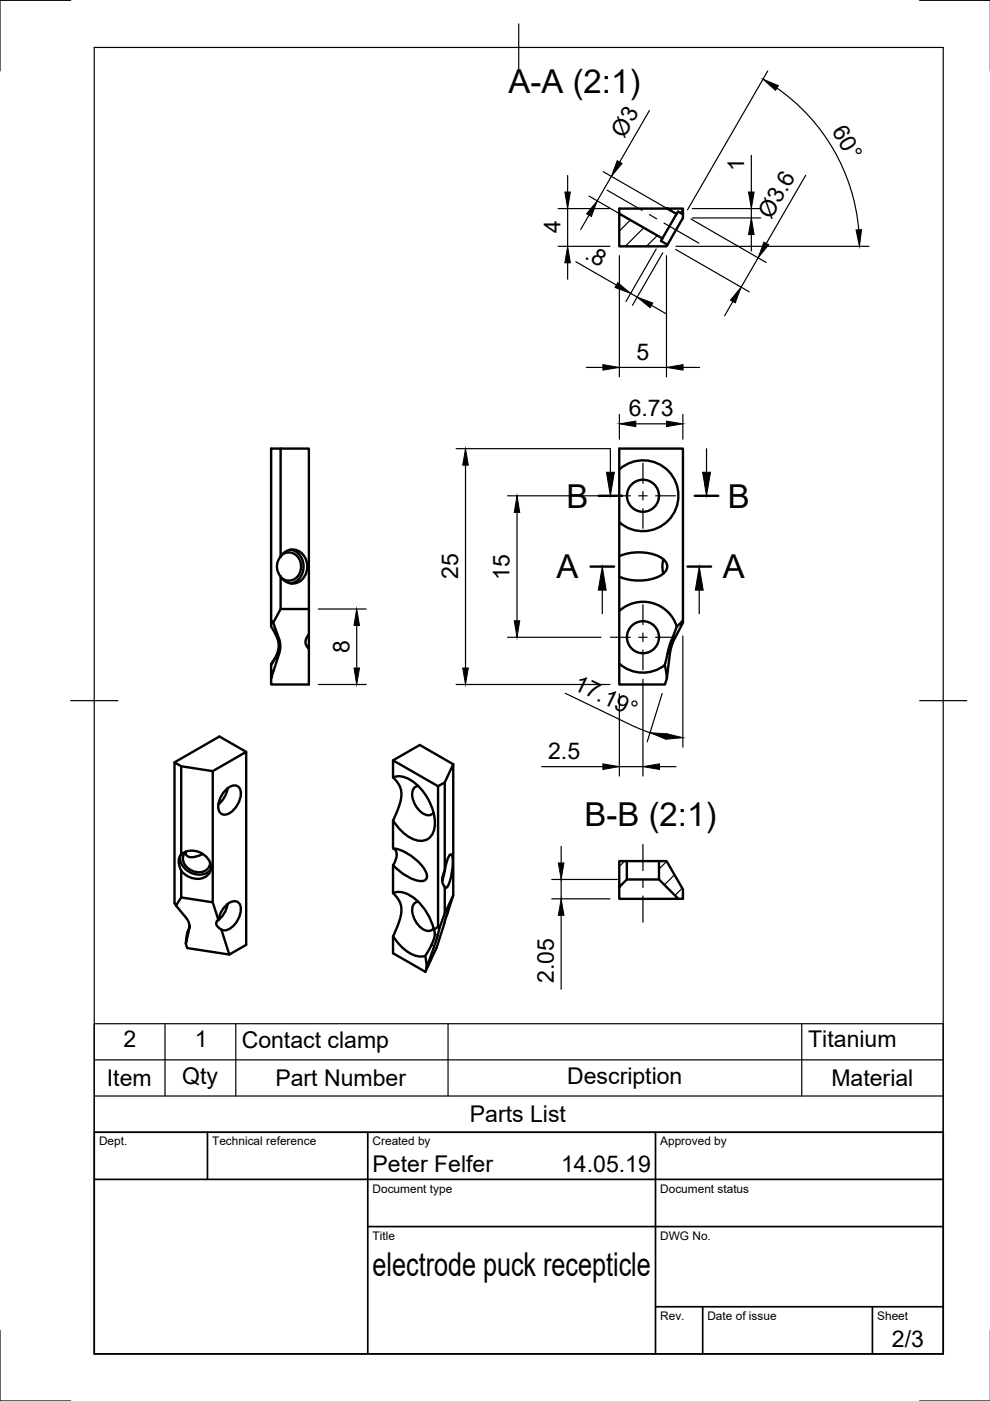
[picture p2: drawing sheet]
<svg xmlns="http://www.w3.org/2000/svg" width="210mm" height="297mm" viewBox="0 0 210 297" stroke-linecap="round" stroke-linejoin="round" font-family="sans-serif">
<!-- layer: Visible -->
<g fill="none" stroke="#000" stroke-width=".51">
<path d="M131.3 45.3l9.1 5.3-.3 .5 1.4 .8-.2 .3h-10zM141.5 44.2h3.3v1.3l-1.1-.7-.3 .6zM141.5 44.2h-10.2v1.1M143.4 45.4l-3 5.2M144.8 45.5a2.58 2.58 0 0 1-.8 2.1l-2.5 4.3M59.5 95.1h6v34h-6M131.3 99.5v11.2M131.3 99.5v-4.4h13.5v36.5M131.3 99.5a7.5 7.5 0 0 1 10.4 .4 7.5 7.5 0 0 1 0 10.4 7.5 7.5 0 0 1-10.4 .4M59.5 118v-22.9h-2v36.5M59.8 117.6a2.56 2.56 0 0 1 2.7-.1 2.56 2.56 0 0 1 1.3 2.3 2.65 2.65 0 0 1-1.1 2.8 2.65 2.65 0 0 1-2.9 0M59.9 117.5a3 3 0 0 1 3.2-.8 3 3 0 0 1 2 2.8 3.3 3.3 0 0 1-.9 3.3 3.3 3.3 0 0 1-3.4 .6 3.7 3.7 0 0 1-.9-5.9z"/>
<path d="M61.6 116.5a3.7 3.7 0 0 1 2.8 3.6 3.7 3.7 0 0 1-2.8 3.6M131.3 110.7v30M131.3 117.9a10.3 10.3 0 0 1 9.2 .6 1.86 1.86 0 0 1 0 3.2 10.3 10.3 0 0 1-9.2 .6M140.6 118.6l-.2 1.5 .2 1.5M57.5 131.6l.4 .4 1.3 3.5 .2 1.4-.1 1.5-1.8 5.4v-1a3.5 3.5 0 0 1 .8-3.1l.5-1.3 .3-1.4-.2-1.4-.6-1.4a3 3 0 0 1-.8-2.6zM58.3 139.6l-.8 1.1v.3M59.5 122.2v6.9l-1.6 2.9M65.5 137.5v-3a1.97 1.97 0 0 0 0 3v7.6h-8v-1.3M65.5 129.1v5.4M131.3 129.5a7.5 7.5 0 0 1 12.2 3.3M52.2 159.4l-7.1 4.1M131.3 140.7v4.4h9.7l.4-1.3"/>
<path d="M131.3 140.7a7.5 7.5 0 0 0 9.7 .3M140.9 141l1-3.8 1-2.7a4.7 4.7 0 0 1 1.9-2.9v.4l-1.8 3.5-.7 1.6-.3 1.5-.6 5.2M140.9 141l.5 2.8M37 161.6l1.4 .9v18.7M38.4 162.5l6.7 1M45.1 163.5v27.8l-6.7-1M47.6 167.7a2.21 2.21 0 0 1 2.9-.9 3.1 3.1 0 0 1 0 3.5 4 4 0 0 1-2.9 2.4 1.67 1.67 0 0 1-1.3-2.4 5.6 5.6 0 0 1 1.3-2.6zM48.3 167.1l-.6 1.7-.6 1-.8 .8M83.3 161.2l5.7-3.2 7.1 4M83.3 179.9a1.86 1.86 0 0 1 .5 2.6l-.5 .9M83.4 164.8a4.5 4.5 0 0 1 4.5 1.2 11.4 11.4 0 0 1 4.3 9.4 2.98 2.98 0 0 1-4.3 2.6 9.6 9.6 0 0 1-4.5-4M88.7 166.6a1.65 1.65 0 0 0-1.3 2.2 4.7 4.7 0 0 0 3.4 4.1l.8-.3 .3-.3"/>
<path d="M94.3 165.9l-1.4 .8M94.3 165.9v18.7M96.1 162v27.8l-1.8 3.9M96.1 162l-1.8 3.9M38.2 181.4a3.9 3.9 0 0 0 5 3.9l1.1-.5 .4-.4M38.4 184.6v5.7l-1.1 1.7M38.4 181.2a4 4 0 0 1 6.3 2.7 2.73 2.73 0 0 1-3.6 2.4 4.5 4.5 0 0 1-2.7-1.7M38.4 181.2a2.87 2.87 0 0 0 0 3.4M39.4 180.6a1.04 1.04 0 0 0 1.2 1.1l1.5-.3 .9-.3M39.4 180.6a2.36 2.36 0 0 0 .7 3.7 2.83 2.83 0 0 0 4.4-.8l.1-.5M40.2 196.4l-.5 1.2-.3 2.5 .8-3.4-.2-1.1-.5-1-2.5-3.1v-29.9l9.5-5.4 5.7 3.2v40.9l-3.6 2.1-1.7-5.3M45.1 191.3l1.2 3.7"/>
<path d="M47.7 192.2a2.33 2.33 0 0 1 2.7-.9 3.2 3.2 0 0 1-.1 4 3.4 3.4 0 0 1-2.9 1.9 1.5 1.5 0 0 1-1.4-1.9l.3-.3 .6-1.7zM48.3 191.6l-.4 1.3-.6 1.1-1.3 1.3M83.3 183.4v6l1.4 1.6 .4 1.7-.3 2.2-1.5 3.6v3.6l6.9 3.9 2.4-5.1 3.5-11.1M83.4 198.5a8.5 8.5 0 0 0 5.5 4.3l1.3-.1M83.4 183.4a10 10 0 0 0 5.9 3.4 1.07 1.07 0 0 0 1.2-1.5 9.9 9.9 0 0 0-7.2-5.4v-5.9l1.4-3.2 .4-2.2v-.9l-.3-.9-.5-1-1-1v-3.6l9.6 5.5v29.8M83.4 189.3a4.8 4.8 0 0 1 4.9 1.5 12.4 12.4 0 0 1 3.7 6.2M88.7 191.2a1.65 1.65 0 0 0-1.3 2.2 4.7 4.7 0 0 0 3.4 4l.8-.3 .3-.3M91.9 197l.5-.2a.43 .43 0 0 1 .4-.3 .43 .43 0 0 1 .4 .2l-.7 2.8-2 5.6-.2-1.6a1.62 1.62 0 0 1 .5-1.8l1.3-3 .1-1zM94 185.3l-.2 .8M94.3 184.7l-.5 2.1M94.3 184.6l.7-2.6 .6-.9a1.45 1.45 0 0 1 .4 1.6 10.8 10.8 0 0 1-1.3 5.5h-.2l-.2-.2M94.3 184.6a2.87 2.87 0 0 0 0 3.4v5.7l-1.1 3"/>
<path d="M131.3 182.6h1.6v3.9l-1.6 1.6zM132.9 186.5h6.8M132.9 182.6h6.8M139.7 186.5v-3.9h1.6l3.5 6v2h-1M139.7 186.5l4.1 4.1h-12.5v-2.5M39.4 200.1l.3 .9 8.9 1.4M90.5 205.1l-.3 .9"/>
<circle cx="136.3" cy="105.1" r="3.4"/>
<circle cx="136.3" cy="135.1" r="3.4"/>
</g>
<!-- layer: Visible Narrow -->
<path d="M40.2 196.4l-.1 .5M92.2 198.1l.6 .1M91.4 200.4l.7 .2" fill="none" stroke="#000" stroke-width=".25"/>
<!-- layer: TitleBlock -->
<path d="M20 240.1h180v46.9h-180zM20 250h180M44 240.1v9.9M78 240.1v46.9M139 240.1v46.9M78 260.1h122M139 277.1h61M149 277.1v9.9M185 277.1v9.9" fill="none" stroke="#000" stroke-width=".36"/>
<!-- layer: Border -->
<path d="M15 .1h-15v15M20 10.1h180v276.9h-180zM110 5.1v10M195 .1h15M15 148.6h10M195 148.6h10M0 282.1v14.9h15M195 297h15" fill="none" stroke="#000" stroke-width=".25"/>
<!-- layer: Parts Lists -->
<path d="M20 217.1h180v23h-180zM35 217.1v15.3M50 217.1v15.3M95 217.1v15.3M170 217.1v15.3M20 232.4h180M20 224.7h180" fill="none" stroke="#000" stroke-width=".25"/>
<!-- layer: Hatching -->
<path d="M133.7 46.6l-2.4 2.4M136.5 48.3l-3.9 3.9M139.4 49.9l-2.3 2.3M144.8 44.5l-.6 .6M132.4 182.6l-1.1 1.1M141.4 182.6l-1.7 1.7M143 185.5l-2.1 2.1M144.6 188.3l-1.5 1.6" fill="none" stroke="#000" stroke-width=".25"/>
<!-- layer: Section Lines -->
<path d="M126.9 105.1h5M147.3 105.1h5M125.2 120.1h5M145.8 120.1h5" fill="none" stroke="#000" stroke-width=".51"/>
<path d="M129.4 95.1v5M149.8 95.1v5M127.7 125.1v5M148.3 125.1v5" fill="none" stroke="#000" stroke-width=".25"/>
<path d="M128.6 100.1h1.7l-.9 5zM149 100.1h1.6l-.8 5zM127.7 120.1l.8 5h-1.6zM148.3 120.1l.8 5h-1.7z" fill="#000" stroke="#000" stroke-width=".21"/>
<!-- layer: Smart Centers -->
<g fill="none" stroke="#000" stroke-width=".25">
<path d="M128.7 40.3l7.4 4.3M137.7 45.5l1.5 .9M140.8 47.3l7.4 4.2M136.3 98.2v4.3M129.4 105.1h4.2M135.4 105.1h1.8M136.3 104.2v1.8M136.3 107.8v4.2M139 105.1h4.2M129.4 135.1h4.2M135.4 135.1h1.8M136.3 128.2v4.2"/>
<path d="M136.3 134.2v1.8M136.3 137.8v4.2M139 135.1h4.2M136.3 179.1v5.5M136.3 186.4v1.8M136.3 190v5.5"/>
</g>
<!-- layer: FD_Dimensions -->
<g fill="none" stroke="#000" stroke-width=".25">
<path d="M162.8 15.1l-17 29.4M164.7 18.7a40.9 40.9 0 0 1 17.4 30M120.4 37.2v3.5M127.9 36.4l13.8 8M129.6 37.4l-3 5.2M137.7 23.4l-6.3 11M159.3 32.9v7.8M170.8 37.2l-8.3 14.4M118.3 44.2h11M118.3 52.2h11M120.4 44.2v8M120.4 55.7v3.5"/>
<path d="M122.1 55.5l8.6 4.9M124.9 45.6l-1.8 3M124.9 41.6l13.8 8M131.3 54.2v25.7M139.1 52.8l-6.4 11.1M140.5 53.6l-6.4 11.1M141.3 54.2v25.7M143.3 52.9l15.6 9M143.3 52.2h40.9M146.5 46.4l16 9.3M146.8 46.2h14.5M146.8 44.2h14.5"/>
<path d="M159.3 44.2v2M159.3 49.7v3.5M160.7 54.7l-3.6 6.2M124.3 77.9h3.5M131.3 77.9h10M133.7 62.2l1.4 .8M138.1 64.7l3.1 1.8M144.8 77.9h3.5M155.4 63.9l-1.8 3.1M96.7 95.1h32.6M98.7 98.6v43M131.3 87.9v5.2"/>
<path d="M134.8 89.9h6.5M144.8 87.9v5.2M107.6 105.1h19.8M109.6 108.6v23M67.5 129.1h10.1M75.6 132.6v9M107.6 135.1h19.8M144.8 134.9v23.5M67.5 145.1h10.1M96.7 145.1h32.6M119.8 147l14.8 7.1M131.3 147.1v17.4"/>
<path d="M134.6 154.1l3.2 1.2M136.3 144v20.5M140.4 147l-3.2 10.3M141.2 156.1h.1M114.9 162.5h12.9M119 179.5v3.5M131.3 162.5h5M139.8 162.5h3.5M117 186.5h13.9M117 190.6h12.3M119 186.5v4.1M119 194.1v15.6"/>
</g>
<g fill="#000" stroke="#000" stroke-width=".21">
<path d="M161.8 16.8l3.2 1.4-.6 1zM130.9 34.1l1 .6-2.3 2.7zM119.8 40.7h1.1l-.5 3.5zM120.4 52.2l.5 3.5h-1.1zM126.6 42.6l-1.2 3.3-1-.6zM131 59.9l2.7 2.3-3.3-1.3zM159.3 46.2l.6 3.5h-1.2zM158.7 40.7h1.2l-.6 3.5zM162 51.3l1 .6-2.3 2.8zM181.5 48.8l1.2-.1-.5 3.5zM127.8 77.3l3.5 .6-3.5 .6zM135.1 63l3.3 1.2-.6 1z"/>
<path d="M141.3 77.9l3.5-.6v1.2zM157.1 60.9l-1.2 3.3-1-.6zM98.7 95.1l.6 3.5h-1.2zM131.3 89.9l3.5-.6v1.2zM141.3 89.3l3.5 .6-3.5 .6zM109.6 105.1l.6 3.5h-1.2zM75.6 129.1l.6 3.5h-1.1zM109 131.6h1.2l-.6 3.5zM75.1 141.6h1.1l-.6 3.5zM98.1 141.6h1.2l-.6 3.5zM137.8 155.3l3.6 .3-.3 1.1zM141.3 155.6l3.5 .8-3.6 .3z"/>
<path d="M127.8 162l3.5 .5-3.5 .6zM136.3 162.5l3.5-.5v1.1zM118.4 183h1.2l-.6 3.5zM119 190.6l.6 3.5h-1.2z"/>
</g>
<g font-size="7">
<text x="107.8" y="19.8">A-A (2:1)</text>
<text x="120.1" y="107.6">B</text>
<text x="154.3" y="107.6">B</text>
<text x="118" y="122.6">A</text>
<text x="153.3" y="122.6">A</text>
<text x="124" y="175.1">B-B (2:1)</text>
<text x="79" y="270.6">electrode puck recepticle</text>
</g>
<g font-size="4.9">
<text x="132.4" y="29.4" transform="rotate(-60 132.4 29.4)">Ø3</text>
<text x="176.3" y="27.8" transform="rotate(60 176.3 27.8)">60°</text>
<text x="157.8" y="36.2" transform="rotate(-90 157.8 36.2)">1</text>
<text x="163.5" y="46.6" transform="rotate(-60 163.5 46.6)">Ø3.6</text>
<text x="118.9" y="49.5" transform="rotate(-90 118.9 49.5)">4</text>
<text x="123.8" y="54.7" transform="rotate(30 123.8 54.7)">.8</text>
<text x="135" y="76.3">5</text>
<text x="133.3" y="88.3">6.73</text>
<text x="97.1" y="122.8" transform="rotate(-90 97.1 122.8)">25</text>
<text x="108.1" y="123" transform="rotate(-90 108.1 123)">15</text>
<text x="74.1" y="138.5" transform="rotate(-90 74.1 138.5)">8</text>
<text x="121.4" y="146" transform="rotate(26 121.4 146)">17.19°</text>
<text x="116.2" y="161">2.5</text>
<text x="117.4" y="208.4" transform="rotate(-90 117.4 208.4)">2.05</text>
<text x="26.2" y="222.1">2</text>
<text x="41.3" y="222.1">1</text>
<text x="51.2" y="222.1">Contact clamp</text>
<text x="171.4" y="222">Titanium</text>
<text x="22.7" y="230.3">Item</text>
<text x="38.6" y="229.8">Qty</text>
<text x="58.4" y="230.3">Part Number</text>
<text x="120.2" y="229.8">Description</text>
<text x="176.3" y="230.3">Material</text>
<text x="99.6" y="237.9">Parts List</text>
<text x="79" y="248.5">Peter Felfer</text>
<text x="119" y="248.5">14.05.19</text>
<text x="189.1" y="285.7">2/3</text>
</g>
<g font-size="2.5">
<text x="21" y="242.9">Dept.</text>
<text x="45" y="242.9">Technical reference</text>
<text x="79" y="242.9">Created by</text>
<text x="140" y="242.9">Approved by</text>
<text x="79" y="252.8">Document type</text>
<text x="140" y="252.8">Document status</text>
<text x="79" y="262.9">Title</text>
<text x="140" y="262.9">DWG No.</text>
<text x="140" y="279.9">Rev.</text>
<text x="150" y="279.9">Date of issue</text>
<text x="186" y="279.9">Sheet</text>
</g>
</svg>
